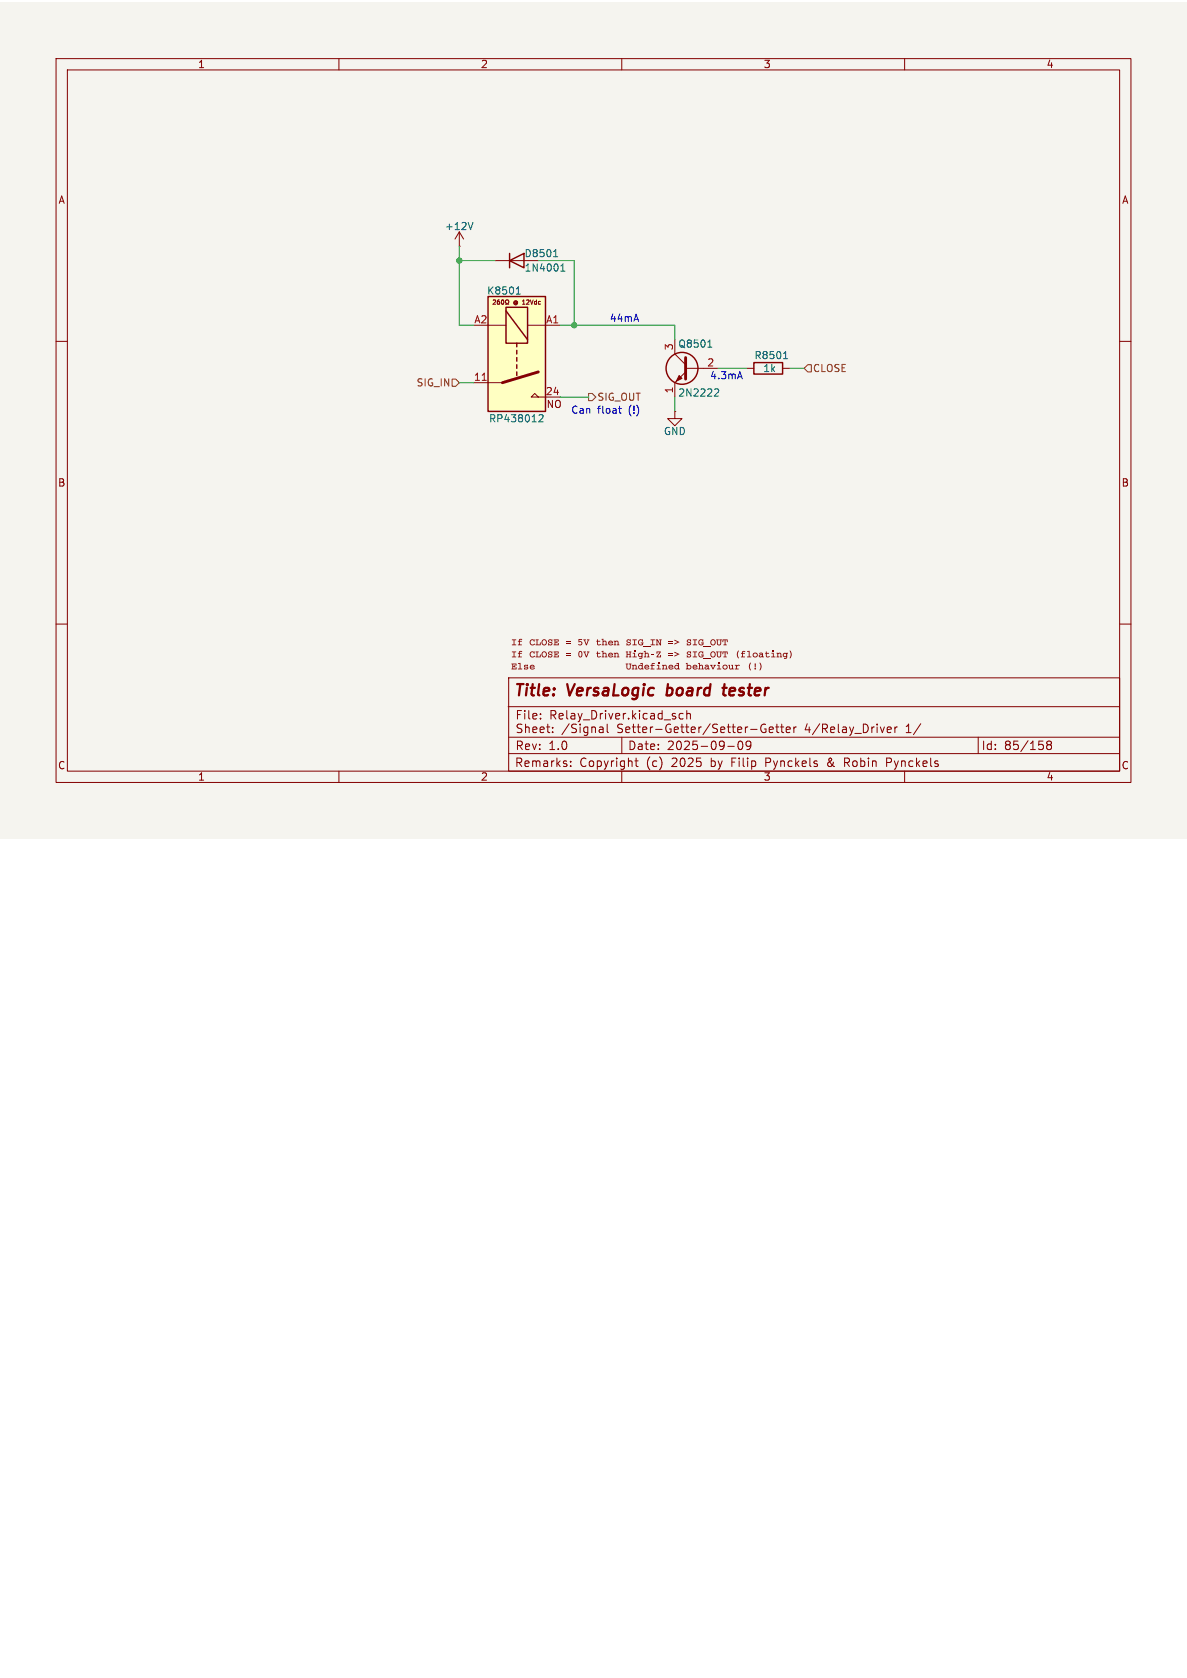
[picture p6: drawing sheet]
<svg xmlns="http://www.w3.org/2000/svg" width="210mm" height="297mm" viewBox="0 0 210 297" stroke-linecap="round" stroke-linejoin="round" font-family="sans-serif">
<path d="M-.1 .4h210.2v148.1h-210.2z" fill="#f5f4ef" stroke="#f5f4ef" stroke-width=".18"/>
<g fill="none" stroke="#840000" stroke-width=".18">
<path d="M9.9 10.4h190.2v128.1h-190.2zM11.9 12.4h186.2v124.1h-186.2zM60 10.4v2M110 10.4v2M160 10.4v2M81.3 43.6h.1M81.3 41l-.8 1.3M81.3 41l.7 1.3M81.3 41v2.6M87.6 46.1h5.1M9.9 60.4h2M119.4 72.8v1.3h1.3l-1.3 1.3-1.3-1.3h1.3"/>
<path d="M119.4 72.8h.1M119.4 60.1v2.6l1.9 1.9M121.3 65.2h5.7M121.3 65.8l-1.9 1.9v2.6M132.1 65.2h1.3M138.5 65.2h1.2M198.1 60.4h2M9.9 110.5h2M90 120h108.1v16.5h-108.1zM198.1 110.5h2M60 136.5v2M89.9 125.1h108.1"/>
<path d="M90 133.4h108.1M90 130.5h108.1M95.6 127.1v.2M95.6 126.3v.2M97.8 129.5v.2M97.8 128.7v.2M101 135.5v.2M101 134.7v.2M106.5 128.7l.2 .2v.8M106.7 129.6l-.5 .1M106.7 129l-.5 .1M107.4 128.2v1.3l.2 .2"/>
<path d="M110 136.5v2M110 130.5v2.9M112.3 134.7h.6M112.5 134.2v1.3l.4 .2M120.9 126.3h-.5l-.3 .3v.4l.2 .2h.6M121.5 126.4l.2-.1h.4v1M121.5 125.8v1.5M128.8 132.1h1.1M130.7 131.3l.2-.1a.82 .82 0 0 1 .6 .6 .82 .82 0 0 1-.3 .8l-.1 .1a.81 .81 0 0 1-.4-1.4zM132.8 131.8l-.2 .3h-.3l-.3-.3 .1-.6h.5l.2 .1a.99 .99 0 0 1-.4 1.4h-.3M135.2 129h.3l-.1 .6a.54 .54 0 0 1-.7-.3M135.4 128.2a.54 .54 0 0 0-.7 .3"/>
<path d="M136.1 129.2l.7-.2-.1-.3h-.4l-.2 .2 .1 .7h.5M137.2 128.7h.6M137.4 128.2v1.3l.4 .2M138.1 128.7h.6M138.3 128.2v1.3l.4 .2M139.1 129.2l.7-.2-.1-.3h-.4l-.2 .2 .1 .7h.5M140.4 128.7v1M140.9 128.7h-.3l-.2 .3M146.5 135v.5M149.4 135h.6M150 134.2h-.6v1.5M156.9 135h.5"/>
<path d="M157 129.6h.6M157 128.7h.5l.2 .3-.7 .2M157.4 134.2h-.5v1.5M158.3 128.7v1M158.7 128.7h-.2l-.2 .3M160 136.5v2M173.1 130.5v2.9M185.5 131.8l-.3-.3 .3-.3h.4l.1 .3-.3 .3M185.5 131.8l-.3 .3v.3l.3 .3 .4-.1 .1-.2v-.4l-.3-.2M185.5 131.8h.2"/>
</g>
<path d="M117.9 123l.2 .1M118.2 121.1l-.3 2M127.8 121.7h.8M128.2 121.1l-.2 1.7v.2l.4 .1" fill="none" stroke="#840000" stroke-width=".4"/>
<g fill="none" stroke="#840000" stroke-width=".25">
<path d="M90.2 46.1l2.5-1.2v2.5zM90.2 44.9v2.5M133.4 64.2h5.1v2h-5.1z"/>
<circle cx="120.7" cy="65.2" r="2.82"/>
</g>
<path d="M83.7 39.4l-.4 1.2M98 45.4h.7M98.1 44.5l.2-.3v1.2M99.2 48h.7M99.2 47.1l.4-.4v1.3M125.2 61.5h.7M125.5 60.4l.1-.2v1.3M126.6 68.8l.4 .1 .2 .3-.8 .9h.8M138.6 63.5h.8M138.7 62.5l.3-.3v1.3" fill="none" stroke="#006464" stroke-width=".18"/>
<path d="M121.3 63.3v3.8" fill="none" stroke="#840000" stroke-width=".51"/>
<path d="M120.2 66.5l.5 .5-1.1 .5z" fill="#840000" stroke="#840000" stroke-width=".18"/>
<path d="M86.3 52.5h10.2v20.3h-10.2z" fill="#ffffc2"/>
<path d="M86.3 57.6h3.2M87.2 53.2l.3-.1 .2 .2-.5 .5h.5M88.3 53.1l-.3 .2v.4l.1 .1h.3l-.1-.4h-.2l-.1 .1M88.8 53.2l.1-.1a.37 .37 0 0 1 .3 .4 .37 .37 0 0 1-.4 .3l-.1-.2zM89.4 53.8h.2v-.1a.33 .33 0 0 1-.2-.4 .33 .33 0 0 1 .5-.2l.1 .4-.2 .3h.2M92.4 53.8h.5M92.5 53.3h-.1M93.3 57.6h5.8M83.8 67.7h5.1M95.2 70.3l-.6-.7-.6 .7h5.1" fill="none" stroke="#840000" stroke-width=".18"/>
<path d="M95.2 65.8l-6.3 1.9" fill="none" stroke="#840000" stroke-width=".51"/>
<path d="M86.3 52.5h10.2v20.3h-10.2zM89.5 54.4h3.8v6.3h-3.8zM89.5 55l3.8 5.1M91.4 60.7v.7M91.4 62v.7M91.4 63.3v.6M91.4 64.6v.6M91.4 65.8v.7" fill="none" stroke="#840000" stroke-width=".25"/>
<path d="M85.3 67.3h.7" fill="none" stroke="#a90000" stroke-width=".18"/>
<path d="M91.3 52h.8M91.5 51.1l.2-.3v1.2M95.4 73.5l.4-.1 .3 .4-.8 .9h.8" fill="none" stroke="#006464" stroke-width=".18"/>
<path d="M80 67.1h.6l.7 .6-.7 .7h-.6zM104.1 69.6h.7l.6 .7-.6 .6h-.7zM142.9 64.6h.6v1.2h-.6l-.6-.6z" fill="none" stroke="#725600" stroke-width=".18"/>
<path d="M81.3 46.1h6.3M81.3 43.6v14h2.5M95.2 46.1h6.4v11.5M99.1 57.6h20.3v2.5M81.3 67.7h2.5M99.1 70.3h5M119.4 70.3v2.5M127 65.2h5.1M139.7 65.2h2.6" fill="none" stroke="#009600" stroke-width=".18"/>
<path d="M109.4 72.3h.5M109.6 73l.3 .2M130.9 65.8l.4 1.2" fill="none" stroke="#0000c2" stroke-width=".18"/>
<g fill="#840000">
<path d="M90.6 113.2h.7v.1h-.3v.8h.3v.1h-.7v-.1h.3v-.8h-.3z"/>
<path d="M91.9 113.1h.5l-.1 .2h-.3v.1h.3v.2h-.3v.5h.3v.1h-.7v-.1h.2v-.5h-.2v-.2h.2z"/>
<path d="M116 113.2h.4l.4 .7v-.6h-.2v-.1h.5v.1h-.2v.9h-.1l-.5-.7v.6h.2v.1h-.5v-.1h.2v-.8h-.2z"/>
<path d="M90.6 115.3h.7v.2h-.3v.7h.3v.1h-.7v-.1h.3v-.7h-.3z"/>
<path d="M91.9 115.3l.5-.1-.1 .2h-.3v.2h.3v.1h-.3v.5h.3v.1h-.7v-.1h.2v-.5h-.2v-.1h.2z"/>
<path d="M113.9 115.2h.3v.4a.31 .31 0 0 1 .4-.1 .31 .31 0 0 1 .2 .3v.4h.1v.1h-.4v-.1h.1v-.4l-.1-.1-.3 .1v.4h.2v.1h-.5v-.1h.2v-.8h-.2z"/>
<path d="M116.1 115.3h.8l-.6 .9h.5v-.3h.1v.4h-.8l.6-.8h-.4v.2h-.2z"/>
<path d="M130.6 115.2h.1l-.2 .6 .2 .7a.7 .7 0 0 1-.3-.9z"/>
<path d="M136.7 115.2h.2v.2h-.2z"/>
<path d="M137.4 115.5l.3 .1a.31 .31 0 0 1 .3-.1 .31 .31 0 0 1 .2 .3v.4h.2v.1h-.5v-.1h.2v-.4l-.2-.1-.2 .1v.4h.1v.1h-.4v-.1h.1v-.5h-.1z"/>
<path d="M138.6 115.6l.8-.1v.2h-.1l-.1 .8-.5 .1v-.1l.4-.1v-.2a.4 .4 0 0 1-.4 .1 .4 .4 0 0 1-.2-.4h.1a.25 .25 0 0 0 .4 .3 .24 .24 0 0 0 0-.4 .24 .24 0 0 0-.4 .1h-.1z"/>
<path d="M139.7 115.2h.1a1.11 1.11 0 0 1 0 1.3h-.1l.2-.7z"/>
<path d="M90.5 117.4h.9v.4h-.2v-.2h-.4v.3l.3-.2v.4l-.3-.1v.3h.4v-.2h.2v.4h-.9v-.2h.1v-.7h-.1z"/>
<path d="M91.6 117.4l.5-.1v1h.3v.2h-.8v-.2h.3v-.8h-.2z"/>
<path d="M92.8 117.7h.6v.2l-.1 .1a.18 .18 0 0 0-.2-.2 .18 .18 0 0 0-.2 .2h.3a.3 .3 0 0 1 .1 .5 .3 .3 0 0 1-.4-.1l-.2 .1v-.3h.1a.21 .21 0 0 0 .2 .2 .21 .21 0 0 0 .3-.2l-.5-.1z"/>
<path d="M93.8 117.8a.43 .43 0 0 1 .5-.1 .43 .43 0 0 1 .3 .4h-.7l.1 .2 .6-.1v.2a.52 .52 0 0 1-.5 .1 .52 .52 0 0 1-.4-.4v-.1h.7a.28 .28 0 0 0-.2-.2 .28 .28 0 0 0-.3 .2h-.2z"/>
<path d="M113.3 117.4l.4-.1v1h.2v.2l-.3-.1a.41 .41 0 0 1-.5 .1 .41 .41 0 0 1-.2-.4h.2a.26 .26 0 0 0 .3 .2 .26 .26 0 0 0 .1-.4 .26 .26 0 0 0-.4 .1l-.2 .1a.41 .41 0 0 1 .2-.4 .41 .41 0 0 1 .5 .1v-.3h-.3z"/>
<path d="M119.7 117.4l.4-.1v1h.2v.2l-.3-.1a.41 .41 0 0 1-.5 .1 .41 .41 0 0 1-.2-.4h.2a.26 .26 0 0 0 .3 .2 .26 .26 0 0 0 .1-.4 .26 .26 0 0 0-.4 .1l-.2 .1a.41 .41 0 0 1 .2-.4 .41 .41 0 0 1 .5 .1v-.3h-.3z"/>
<path d="M121.3 117.3h.3v.5a.42 .42 0 0 1 .6 0 .42 .42 0 0 1 0 .6 .42 .42 0 0 1-.6 0l-.2 .1 .1-.4h.1a.26 .26 0 0 0 .4 .2 .26 .26 0 0 0 .1-.4 .26 .26 0 0 0-.4 .1l-.2 .1v-.6h-.1z"/>
<path d="M123.5 117.4l.3-.1v.5a.31 .31 0 0 1 .4-.1 .31 .31 0 0 1 .2 .3v.3h.1v.2h-.4v-.2h.1v-.4l-.1-.1-.3 .1v.4h.2v.2h-.5v-.2h.2v-.8h-.2z"/>
<path d="M130 117.7h.4v.1l.3-.1 .2 .1-.5 .2v.3h.3v.2h-.7v-.2h.2v-.5h-.2z"/>
<path d="M132.7 117.3h.2l-.2 .7 .2 .6a.7 .7 0 0 1-.4-.9z"/>
<path d="M134.3 117.3h.2a1.11 1.11 0 0 1 0 1.3h-.2l.3-.6z"/>
</g>
<g fill="#009600" stroke="#009600" stroke-width=".18">
<circle cx="81.3" cy="46.1" r=".46"/>
<circle cx="101.6" cy="57.6" r=".46"/>
</g>
<g font-size="2.8" fill="#840000">
<text x="90.8" y="123.8">Title:</text>
<text x="100.5" y="123.8">VersaLogic</text>
<text x="118.8" y="123.8">board</text>
<text x="129.6" y="123.8">tester</text>
</g>
<g font-size="2.1" fill="#840000">
<text x="91.1" y="127.6">File:</text>
<text x="91.1" y="130">Sheet:</text>
<text x="97.2" y="127.6">Relay_Driver.kicad_sch</text>
<text x="99.3" y="130">/Signal</text>
<text x="109.2" y="130">Setter-Getter/Setter-Getter</text>
<text x="142.5" y="130">4/Relay_Driver</text>
<text x="160.6" y="130">1/</text>
<text x="91" y="136">Remarks:</text>
<text x="91.1" y="133">Rev:</text>
<text x="97" y="133">1.0</text>
<text x="102.5" y="136">Copyright</text>
<text x="111" y="133">Date:</text>
<text x="114.4" y="136">(c)</text>
<text x="118" y="133">2025-09-09</text>
<text x="119" y="136">2025</text>
<text x="126" y="136">by</text>
<text x="129.8" y="136">Filip</text>
<text x="136" y="136">Pynckels</text>
<text x="147.1" y="136">&amp;</text>
<text x="150.2" y="136">Robin</text>
<text x="157.8" y="136">Pynckels</text>
<text x="173.6" y="133">Id:</text>
<text x="177.7" y="133">85/158</text>
</g>
<g font-size="1.8" fill="#840000">
<text x="34.9" y="12.3">1</text>
<text x="85" y="12.3">2</text>
<text x="135" y="12.3">3</text>
<text x="185.1" y="12.3">4</text>
<text x="10.3" y="36.3">A</text>
<text x="198.4" y="36.3">A</text>
<text x="96.6" y="72.4">NO</text>
<text x="10.2" y="86.3">B</text>
<text x="198.3" y="86.3">B</text>
<text x="93.6" y="115">CLOSE = 5V then</text>
<text x="93.6" y="117.1">CLOSE = 0V then</text>
<text x="110.7" y="115">SIG_IN</text>
<text x="110.7" y="117.1">High-Z</text>
<text x="110.7" y="119.2">Undefined</text>
<text x="118.1" y="115">=&gt; SIG_OUT</text>
<text x="118.1" y="117.1">=&gt; SIG_OUT (floating)</text>
<text x="121.3" y="119.2">behaviour</text>
<text x="132" y="119.2">(!)</text>
<text x="10.2" y="136.4">C</text>
<text x="198.3" y="136.4">C</text>
<text x="34.9" y="138.4">1</text>
<text x="85" y="138.4">2</text>
<text x="135" y="138.4">3</text>
<text x="185.1" y="138.4">4</text>
</g>
<g font-size="1.8" fill="#006464">
<text x="78.6" y="40.9">+12V</text>
<text x="92.7" y="45.7">D8501</text>
<text x="86.1" y="52.3">K8501</text>
<text x="92.7" y="48.3">1N4001</text>
<text x="119.9" y="61.7">Q8501</text>
<text x="133.4" y="63.8">R8501</text>
<text x="119.9" y="70.4">2N2222</text>
<text x="134.9" y="66.1">1k</text>
<text x="86.4" y="75">RP438012</text>
<text x="117.4" y="77.2">GND</text>
</g>
<g font-size="1.8" fill="#a90000">
<text x="83.8" y="57.3">A2</text>
<text x="96.5" y="57.3">A1</text>
<text x="119.1" y="62.1" transform="rotate(-90 119.1 62.1)">3</text>
<text x="125" y="64.9">2</text>
<text x="83.8" y="67.5">11</text>
<text x="96.5" y="70">24</text>
<text x="119.1" y="69.7" transform="rotate(-90 119.1 69.7)">1</text>
</g>
<g font-size="1.8" fill="#0000c2">
<text x="107.8" y="57.2">44mA</text>
<text x="125.5" y="67.3">4.3mA</text>
<text x="101" y="73.4">Can</text>
<text x="105.7" y="73.4">float</text>
<text x="111.3" y="73.4">(!)</text>
</g>
<g font-size="1.8" fill="#725600">
<text x="73.6" y="68.6">SIG_IN</text>
<text x="105.6" y="71.1">SIG_OUT</text>
<text x="143.7" y="66.1">CLOSE</text>
</g>
<g font-size="1.1" fill="#840000">
<text x="90.9" y="54.1">@</text>
<text x="92.8" y="54.1">12Vdc</text>
</g>
</svg>
